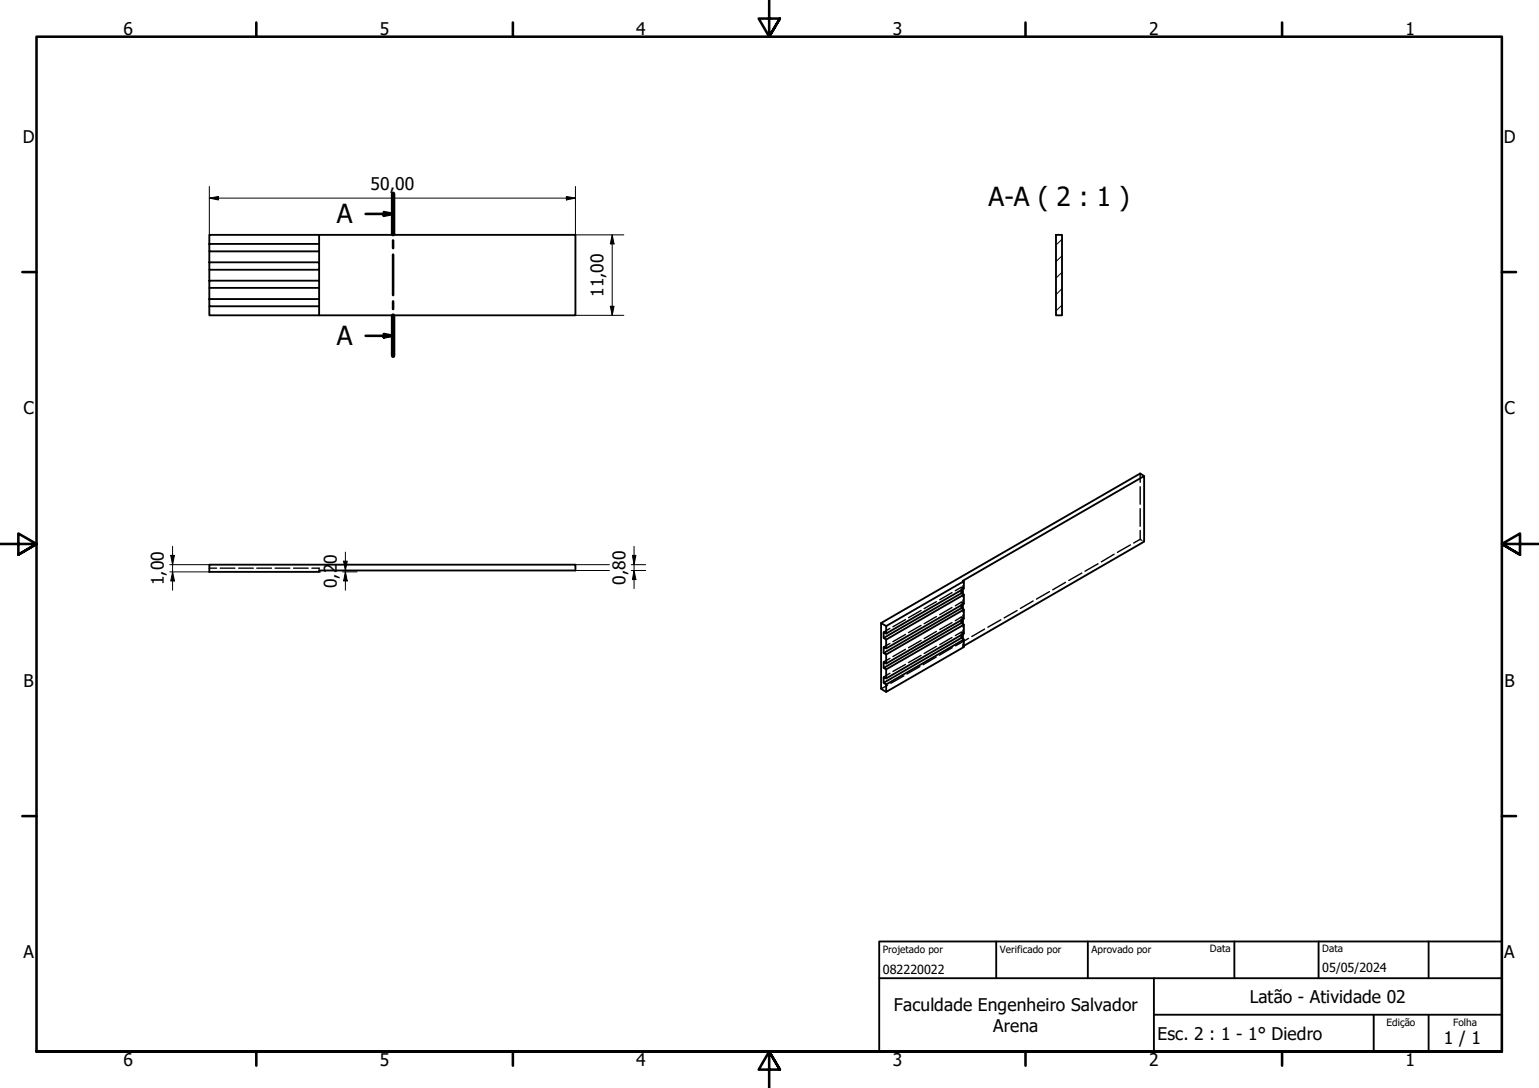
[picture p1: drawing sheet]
<svg xmlns="http://www.w3.org/2000/svg" width="420mm" height="297mm" viewBox="0 0 420 297" stroke-linecap="round" stroke-linejoin="round" font-family="sans-serif">
<!-- layer: Hachura (ISO) -->
<path d="M289.9 78.8l-1.6 1.6M289.9 74.3l-1.6 1.6M289.9 69.8l-1.6 1.6M289.9 65.3l-1.6 1.6M289.9 83.3l-1.6 1.6" fill="none" stroke="#000" stroke-width=".27"/>
<g fill="none" stroke="#000" stroke-width=".51">
<path d="M57.1 76.6h30v2h-30zM57.1 71.6h30v2h-30zM57.1 66.6h30v2h-30zM57.1 66.6v-2.5h30v2.5M57.1 68.6v3M57.1 73.6v3M57.1 78.6v3M87.1 64.1h70v22h-70M87.1 68.6v3M87.1 73.6v3M87.1 78.6v3M288.3 64.1h1.6v22h-1.6z"/>
<path d="M57.1 81.6h30v2h-30zM57.1 83.6v2.5h30v-2.5M312.4 130l-1.1-.7-70.8 40.8v18l1.4 .8M57.1 154.2h100v1.6h-70v.3h-30zM263.1 158.7l-.2-.2 49.5-28.5v17.9l-49.3 28.4M240.5 170.1l1.4 .8M241.9 173v-2.1l21.2-12.2v2l-21.2 12.3-.7-.4v1.6M241.9 174.6v2.4M241.9 178.7v2.5M262.4 169.3v.8l.5 .3M262.4 170.1l-21.2 12.3 .7 .3M262.4 165.2v.8l.5 .3"/>
<path d="M262.4 166l-21.2 12.3 .7 .4M262.4 173.4v.8l.5 .2M262.4 174.2l-21.2 12.2 .7 .5M262.4 161.1v.9l.5 .2M262.4 162l-21.2 12.2 .7 .4M262.9 170.4l.2 .1-21.2 12.2M262.9 166.3l.2 .1-21.2 12.3M262.9 174.4l.2 .2-21.2 12.3M262.9 162.2l.2 .2-21.2 12.2M262.9 160.9v1.3M262.9 165v1.3M262.9 169v1.4"/>
<path d="M262.9 173.2v1.2M263.1 166.4v2.5l-21.2 12.3-.7-.5v1.7M263.1 162.4v2.4l-21.2 12.2-.7-.4v1.7M263.1 170.5v2.5l-21.2 12.2-.7-.4v1.6M263.1 174.6v2l-21.2 12.3v-2M241.9 182.7v2.5"/>
</g>
<!-- layer: Oculto (ISO) -->
<g fill="none" stroke="#000" stroke-width=".38">
<path d="M311.3 129.3v2.4M311.3 132.9v4.8M311.3 138.9v4.8M57.1 155.1h2M60.1 155.1h4M65.2 155.1h4M70.1 155.1h4M75.1 155.1h4M80.1 155.1h4M85.2 155.1h1.9v.2M87.1 155.6v.2M262.9 158.5v.7"/>
<path d="M262.9 159.9v.7M290.9 159l-3.5 2M295.3 156.4l-3.5 2.1M299.8 153.9l-3.6 2M304.2 151.3l-3.5 2.1M308.6 148.8l-3.5 2M311.3 144.8v2.4l-1.8 1.1M311.3 147.2l.4 .3M312 147.7l.4 .2M243 179.8l-1.8 .9M243 175.7l-1.8 .9M243 171.6l-1.8 1"/>
<path d="M247.2 177.3l-3.4 1.9M247.2 173.2l-3.4 2M247.2 169.1l-3.4 2M251.5 174.9l-3.5 1.9M251.5 170.7l-3.5 2M251.5 178.9l-3.5 2M251.5 166.7l-3.5 1.9M255.6 179.4l-3.6 2.1M255.7 172.4l-3.4 2M255.7 168.3l-3.4 2M255.7 176.5l-3.4 1.9M255.7 164.3l-3.4 1.9"/>
<path d="M259.9 170l-3.4 1.9M259.9 165.8l-3.4 2M259.9 174l-3.4 2M259.9 161.8l-3.4 2M260 176.8l-3.5 2.1M262.4 160.8v.3M262.4 165v.2M262.4 169v.3M262.4 173.1v.3M262.4 168.5l-1.6 1M262.4 164.4l-1.6 1M262.4 172.6l-1.6 .9"/>
<path d="M262.4 160.3l-1.6 1M262.6 168.6l-.2-.1v.3M262.6 164.5l-.2-.1v.2M262.6 172.6h-.2v.2M262.6 160.4l-.2-.1v.3M262.8 168.6l.2 .2M262.8 164.6l.2 .1M262.8 172.7l.2 .1M262.8 160.5l.2 .1M262.9 160.8v.1M262.9 162.2v.8M262.9 163.8v1.2"/>
<path d="M262.9 166.3v.8M262.9 167.9v.9M262.9 169h.1M262.9 170.4v.8M262.9 172v.9M262.9 173v.2M262.9 174.4v.7M262.9 175.8v.7M262.9 176.5h.1M263.1 168.8v.1M263.1 164.8h.1M263.1 172.9v.1"/>
<path d="M263.1 160.6v.1M263.1 176.6h.1M263.1 176.3v.1M264.4 174.3l-3.5 2M268.8 171.8l-3.5 2M273.2 169.2l-3.5 2M277.7 166.7l-3.6 2M282.1 164.1l-3.5 2M286.5 161.5l-3.5 2.1M242.3 187.1l-1.8 1M243 183.8l-1.8 1M246.8 184.5l-3.6 2"/>
<path d="M247.2 181.4l-3.4 1.9M251.1 182l-3.5 2"/>
</g>
<!-- layer: Linha de corte  (ISO) -->
<path d="M99.8 58.4h7.5M104.8 57.9l2.5 .5-2.5 .5zM107.3 52.9v11M107.3 65.6v2.1M107.3 69.5v11.1M99.8 91.7h7.5M104.8 91.2l2.5 .5-2.5 .4zM107.3 82.3v2.1M107.3 86.2v10.9" fill="none" stroke="#000" stroke-width=".7"/>
<path d="M107.3 52.9v11M107.3 86.2v10.9" fill="none" stroke="#000" stroke-width="1.2"/>
<path d="M104.8 57.9l2.5 .5-2.5 .5zM104.8 91.2l2.5 .5-2.5 .4z" fill="#000"/>
<!-- layer: Borda (ISO) -->
<g fill="none" stroke="#000" stroke-width=".7">
<path d="M70 6.1v3.9M140 6.1v3.9M210 0v10l-2.9-4.9h5.8l-2.9 4.9 2.9-4.9M280 6.1v3.9M350 6.1v3.9M6.1 74.3h3.9M410 74.3h3.9M0 148.5h10l-5-2.8v5.7l5-2.9-5 2.9M420 148.5h-10l5-2.8v5.7l-5-2.9 5 2.9M6.1 222.8h3.9M410 222.8h3.9M10 287.1v-277.1h400v277.1h-400h400"/>
<path d="M70 287.1v3.8M140 287.1v3.8M212.9 292l-2.9-4.9 2.9 4.9h-5.8l2.9-4.9v9.9M280 287.1v3.8M350 287.1v3.8"/>
</g>
<path d="M240 257h170v30.1h-170zM272 257v10.1M297 257v10.1M337 257v10.1M360 257v10.1M390 257v10.1M240 267.1h170M315 277h95M315 267.1v20M375 277v10.1M390 277v10.1" fill="none" stroke="#000" stroke-width=".51"/>
<g fill="none" stroke="#000" stroke-width=".27">
<path d="M57.1 54.1l2.5-.5v1zM57.1 54.1h100M57.1 50.9v13.2M154.6 53.6l2.5 .5-2.5 .5zM157.1 50.9v13.2h13.2M167.1 64.1l.5 2.5h-1zM167.1 64.1v22M157.1 86.1h13.2M166.6 83.6h1l-.5 2.5zM46.4 154.2h10.7M46.4 156.1h10.7M46.6 151.6h1l-.5 2.6z"/>
<path d="M47.1 156.1l.5 2.5h-1zM47.1 149.1v12M87.1 156.1h.5M87.1 155.8h.5M93.5 156.1h4M93.5 155.8h4M93.8 153.2h1l-.5 2.6zM94.3 156.1l.5 2.5h-1zM94.3 150.7v10.4M157.1 154.2h9.3M157.1 155.8h9.3M172.3 154.2h4"/>
<path d="M172.3 155.8h4M172.7 151.6h.9l-.5 2.6zM173.1 155.8l.5 2.4h-.9zM173.1 149.1v11.6"/>
</g>
<path d="M57.1 54.1l2.5-.5v1zM154.6 53.6l2.5 .5-2.5 .5zM167.1 64.1l.5 2.5h-1zM166.6 83.6h1l-.5 2.5zM46.6 151.6h1l-.5 2.6zM47.1 156.1l.5 2.5h-1zM93.8 153.2h1l-.5 2.6zM94.3 156.1l.5 2.5h-1zM172.7 151.6h.9l-.5 2.6zM173.1 155.8l.5 2.4h-.9z" fill="#000"/>
<g font-size="7.2">
<text x="269.9" y="56.2">A-A ( 2 : 1 )</text>
<text x="91.9" y="61">A</text>
<text x="91.9" y="94.3">A</text>
</g>
<g font-size="4.8">
<text x="33.7" y="9.6">6</text>
<text x="103.7" y="9.6">5</text>
<text x="173.7" y="9.6">4</text>
<text x="243.7" y="9.6">3</text>
<text x="313.7" y="9.6">2</text>
<text x="383.7" y="9.6">1</text>
<text x="6.2" y="38.9">D</text>
<text x="410.5" y="38.9">D</text>
<text x="101.2" y="51.7">50,00</text>
<text x="164.7" y="81.1" transform="rotate(-90 164.7 81.1)">11,00</text>
<text x="6.4" y="113.1">C</text>
<text x="410.7" y="113.1">C</text>
<text x="91.9" y="153.9" transform="rotate(-90 91.9 153.9)">0</text>
<text x="44.7" y="159.8" transform="rotate(-90 44.7 159.8)">1,00</text>
<text x="91.9" y="160.6" transform="rotate(-90 91.9 160.6)">0,2</text>
<text x="170.8" y="159.6" transform="rotate(-90 170.8 159.6)">0,80</text>
<text x="6.4" y="187.4">B</text>
<text x="410.7" y="187.4">B</text>
<text x="6.4" y="261.7">A</text>
<text x="410.7" y="261.7">A</text>
<text x="341.2" y="273.9">Latão - Atividade 02</text>
<text x="244" y="276">Faculdade Engenheiro Salvador</text>
<text x="271.1" y="281.7">Arena</text>
<text x="316" y="283.8">Esc. 2 : 1 - 1° Diedro</text>
<text x="394.2" y="285">1 / 1</text>
<text x="33.7" y="290.9">6</text>
<text x="103.7" y="290.9">5</text>
<text x="173.7" y="290.9">4</text>
<text x="243.7" y="290.9">3</text>
<text x="313.7" y="290.9">2</text>
<text x="383.7" y="290.9">1</text>
</g>
<g font-size="3.4">
<text x="241" y="266">082220022</text>
<text x="361" y="265.5">05/05/2024</text>
</g>
<g font-size="2.7">
<text x="241" y="260.1">Projetado por</text>
<text x="273" y="260.1">Verificado por</text>
<text x="298" y="260.1">Aprovado por</text>
<text x="330.3" y="260">Data</text>
<text x="361" y="260">Data</text>
<text x="378.5" y="280.2">Edição</text>
<text x="396.7" y="280.1">Folha</text>
</g>
</svg>
